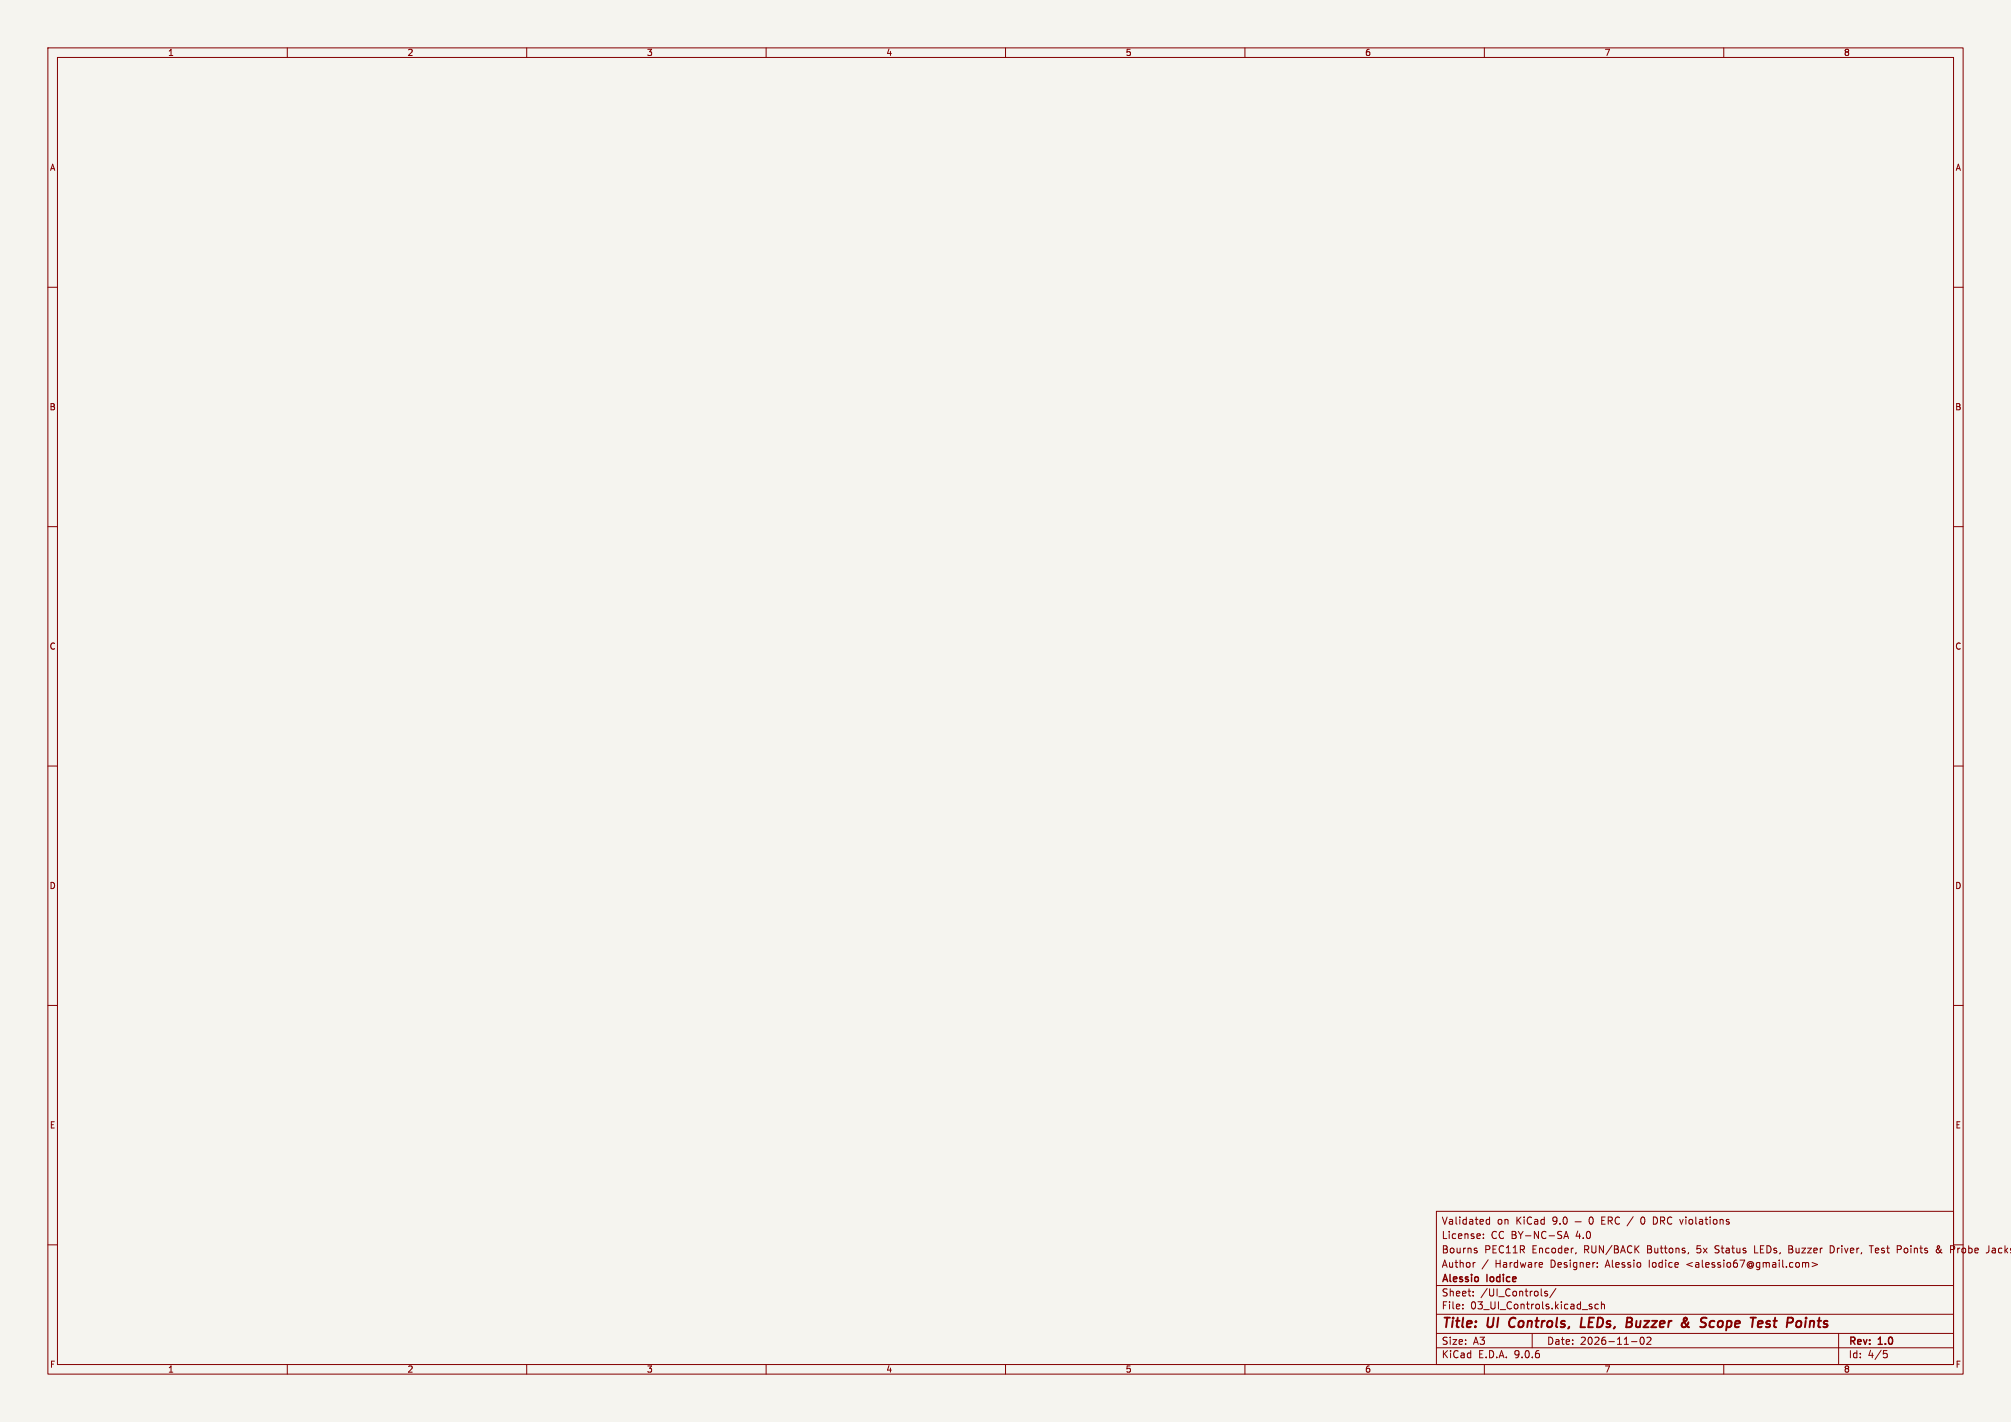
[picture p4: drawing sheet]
<svg xmlns="http://www.w3.org/2000/svg" width="420mm" height="297mm" viewBox="0 0 420 297" stroke-linecap="round" stroke-linejoin="round" font-family="sans-serif">
<path d="M0 0h420v297h-420z" fill="#f5f4ef" stroke="#f5f4ef" stroke-width=".21"/>
<g fill="none" stroke="#840000" stroke-width=".21">
<path d="M10 10h400v277h-400zM12 12h396v273h-396zM60 10v2M110 10v2M160 10v2M210 10v2M260 10v2M310 10v2M360 10v2M10 60h2M408 60h2M10 110h2"/>
<path d="M408 110h2M10 160h2M408 160h2M10 210h2M408 210h2M300 253h108v32h-108zM309.8 258.5v.2M309.8 257.8v.1M311.1 254.2v1.5M311.1 254.8l-.4-.1-.3 .3 .1 .6h.6M326.6 258.7l.5-1.5 .5 1.5M326.7 258.3h.7"/>
<path d="M328.9 255.2h1.3M332 254.3l.2-.1a.8 .8 0 0 1 .6 .7 .8 .8 0 0 1-.6 .8l-.2-.2-.1-.4zM343 254.2a.94 .94 0 0 0 0 1.5M345.3 254.2l.6 .1M345.9 255.6l-.6 .1M10 260h2M300 278.5h108M300 274.5h108M300 268.5h108M305.5 273.2v.2M305.5 272.5v.1M307.7 270.5v.2"/>
<path d="M307.7 269.8v.1M308.1 263.7l-.3 .1M308.1 261.2l.3 .1 .1 .2-.2 .2h-.3M308.1 260.7l.3 .1M310.8 263.1l-1.3 1.9M320 278.5v3M321.9 263.7l.3 .3-.8 .2M322.1 264.6l-.2 .1M323.2 269.8l-.4-.1-.2 .2 .1 .2 .5 .2v.3h-.6M324.9 269.1l-1.2 1.9M329.2 261.6l-.2 .3M331.9 272.8l.6 .3-.1 .2-.4 .1"/>
<path d="M331.9 272.5h.5M333.6 264.5v.2M333.6 263.8v.1M333.8 272.5l-.4-.1-.3 .3 .1 .6h.6M334.4 272.5l.3-.1 .3 .1 .1 .9M334.4 271.9v1.5M342.7 279.4l.2-.1a.8 .8 0 0 1 .5 .7 .8 .8 0 0 1-.5 .8l-.2-.2-.2-.4zM343.9 279.4l.6-.1 .3 .4-.9 1.1h.9M352.7 261.6l-.2 .3M366.4 260.2v1.5h.8M373.6 260.9h.5M374.1 260.2h-.5v1.5h.6"/>
<path d="M376.4 263.8l.5-.1 .2 .2M376.4 263.7v1M377.1 263.9l.2-.2 .4 .1v.9M377.1 263.9v.8M378.4 263.7l1.2 .4-1.2 .4M382.8 260.3l-.6-.1v1.5l.6-.1M384 278.5v6.5M390.4 260.2h.8M390.8 260.2v1.5M396.2 260.2l.8 .1M397 260.8l-.8 .2M405.3 261.3l-.2 .2a.41 .41 0 0 1-.6 .1 .41 .41 0 0 1 0-.6l.5-.4v-.3h-.3l-.1 .2 .8 1.1"/>
<path d="M407.4 260.2h.5l.3 .3-.1 .4-.7 .1M408 260h2M415.4 260.2v1.1l-.2 .3M60 285v2M110 285v2M160 285v2M210 285v2M260 285v2M300 281.5h108M310 285v2M340.7 280.2h1.2M360 285v2"/>
<path d="M393.4 282.1h.7M393.5 282.7h.4l.3 .2-.2 .6-.5 .1"/>
</g>
<path d="M315.5 275.5l-.3 .8 .2 .8M330.3 275.2l-.2 2h.9M340.5 275.2l.4 .4-.2 .4-.3 .2 .3 .1a.58 .58 0 0 1-.3 .9M352.2 276.8l.6 .4M352.6 276.2l-.1 .4M357.3 276h.8M357.9 277.1l-.6 .1M369.7 276a.49 .49 0 0 0-.8 .3l.1 .1 .4 .1 .3 .3-.4 .4-.5-.1M378.1 275.9l-.2 1.3M378.2 276l-.2 .1" fill="none" stroke="#840000" stroke-width=".4"/>
<g font-size="2.8" fill="#840000">
<text x="301" y="277.9">Title:</text>
<text x="310.6" y="277.9">UI</text>
<text x="316" y="277.9">Controls,</text>
<text x="331.8" y="277.9">LEDs,</text>
<text x="342.1" y="277.9">Buzzer</text>
<text x="354.4" y="277.9">&amp;</text>
<text x="359.2" y="277.9">Scope</text>
<text x="370.5" y="277.9">Test</text>
<text x="378.8" y="277.9">Points</text>
</g>
<g font-size="2.1" fill="#840000">
<text x="301" y="256">Validated</text>
<text x="312.6" y="256">on</text>
<text x="316.7" y="256">KiCad</text>
<text x="324.4" y="256">9.0</text>
<text x="335" y="256">ERC /</text>
<text x="343.5" y="256">0</text>
<text x="346.3" y="256">DRC violations</text>
<text x="301" y="262">Bourns</text>
<text x="301" y="259">License:</text>
<text x="310" y="262">PEC11R</text>
<text x="311.4" y="259">CC BY-NC-SA</text>
<text x="320" y="262">Encoder,</text>
<text x="329.2" y="259">4.0</text>
<text x="331" y="262">RUN/BACK</text>
<text x="344.3" y="262">Buttons,</text>
<text x="354.8" y="262">5x</text>
<text x="358.7" y="262">Status</text>
<text x="367.1" y="262">LEDs,</text>
<text x="374.4" y="262">Buzzer</text>
<text x="383.2" y="262">Driver,</text>
<text x="391.7" y="262">Test</text>
<text x="397.5" y="262">Points</text>
<text x="405.8" y="262">&amp;</text>
<text x="409" y="262">Probe</text>
<text x="416.7" y="262">Jacks</text>
<text x="301" y="268.2">Alessio</text>
<text x="301" y="265">Author</text>
<text x="310.6" y="268.2">Iodice</text>
<text x="312.3" y="265">Hardware</text>
<text x="324" y="265">Designer:</text>
<text x="335.6" y="265">Alessio</text>
<text x="344.8" y="265">Iodice</text>
<text x="352.8" y="265">&lt;alessio67@gmail.com&gt;</text>
<text x="301" y="273.7">File:</text>
<text x="301" y="271">Sheet:</text>
<text x="307.1" y="273.7">03_UI_Controls.kicad_sch</text>
<text x="309.2" y="271">/UI_Controls/</text>
<text x="301" y="281.1">Size:</text>
<text x="307.6" y="281.1">A3</text>
<text x="323" y="281.1">Date:</text>
<text x="330" y="281.1">2026-11-02</text>
<text x="386" y="281.3">Rev:</text>
<text x="392.4" y="281.3">1.0</text>
<text x="301" y="283.9">KiCad</text>
<text x="308.7" y="283.9">E.D.A.</text>
<text x="316.3" y="283.9">9.0.6</text>
<text x="386" y="283.9">Id:</text>
<text x="390.1" y="283.9">4/5</text>
</g>
<g font-size="1.8" fill="#840000">
<text x="35" y="11.9">1</text>
<text x="85" y="11.9">2</text>
<text x="135" y="11.9">3</text>
<text x="185" y="11.9">4</text>
<text x="235" y="11.9">5</text>
<text x="285" y="11.9">6</text>
<text x="335" y="11.9">7</text>
<text x="385" y="11.9">8</text>
<text x="10.3" y="35.9">A</text>
<text x="408.3" y="35.9">A</text>
<text x="10.3" y="85.9">B</text>
<text x="408.2" y="85.9">B</text>
<text x="10.3" y="135.9">C</text>
<text x="408.2" y="135.9">C</text>
<text x="10.3" y="185.9">D</text>
<text x="408.2" y="185.9">D</text>
<text x="10.3" y="235.9">E</text>
<text x="408.3" y="235.9">E</text>
<text x="10.3" y="285.9">F</text>
<text x="35" y="286.9">1</text>
<text x="85" y="286.9">2</text>
<text x="135" y="286.9">3</text>
<text x="185" y="286.9">4</text>
<text x="235" y="286.9">5</text>
<text x="285" y="286.9">6</text>
<text x="335" y="286.9">7</text>
<text x="385" y="286.9">8</text>
<text x="408.3" y="285.9">F</text>
</g>
</svg>
